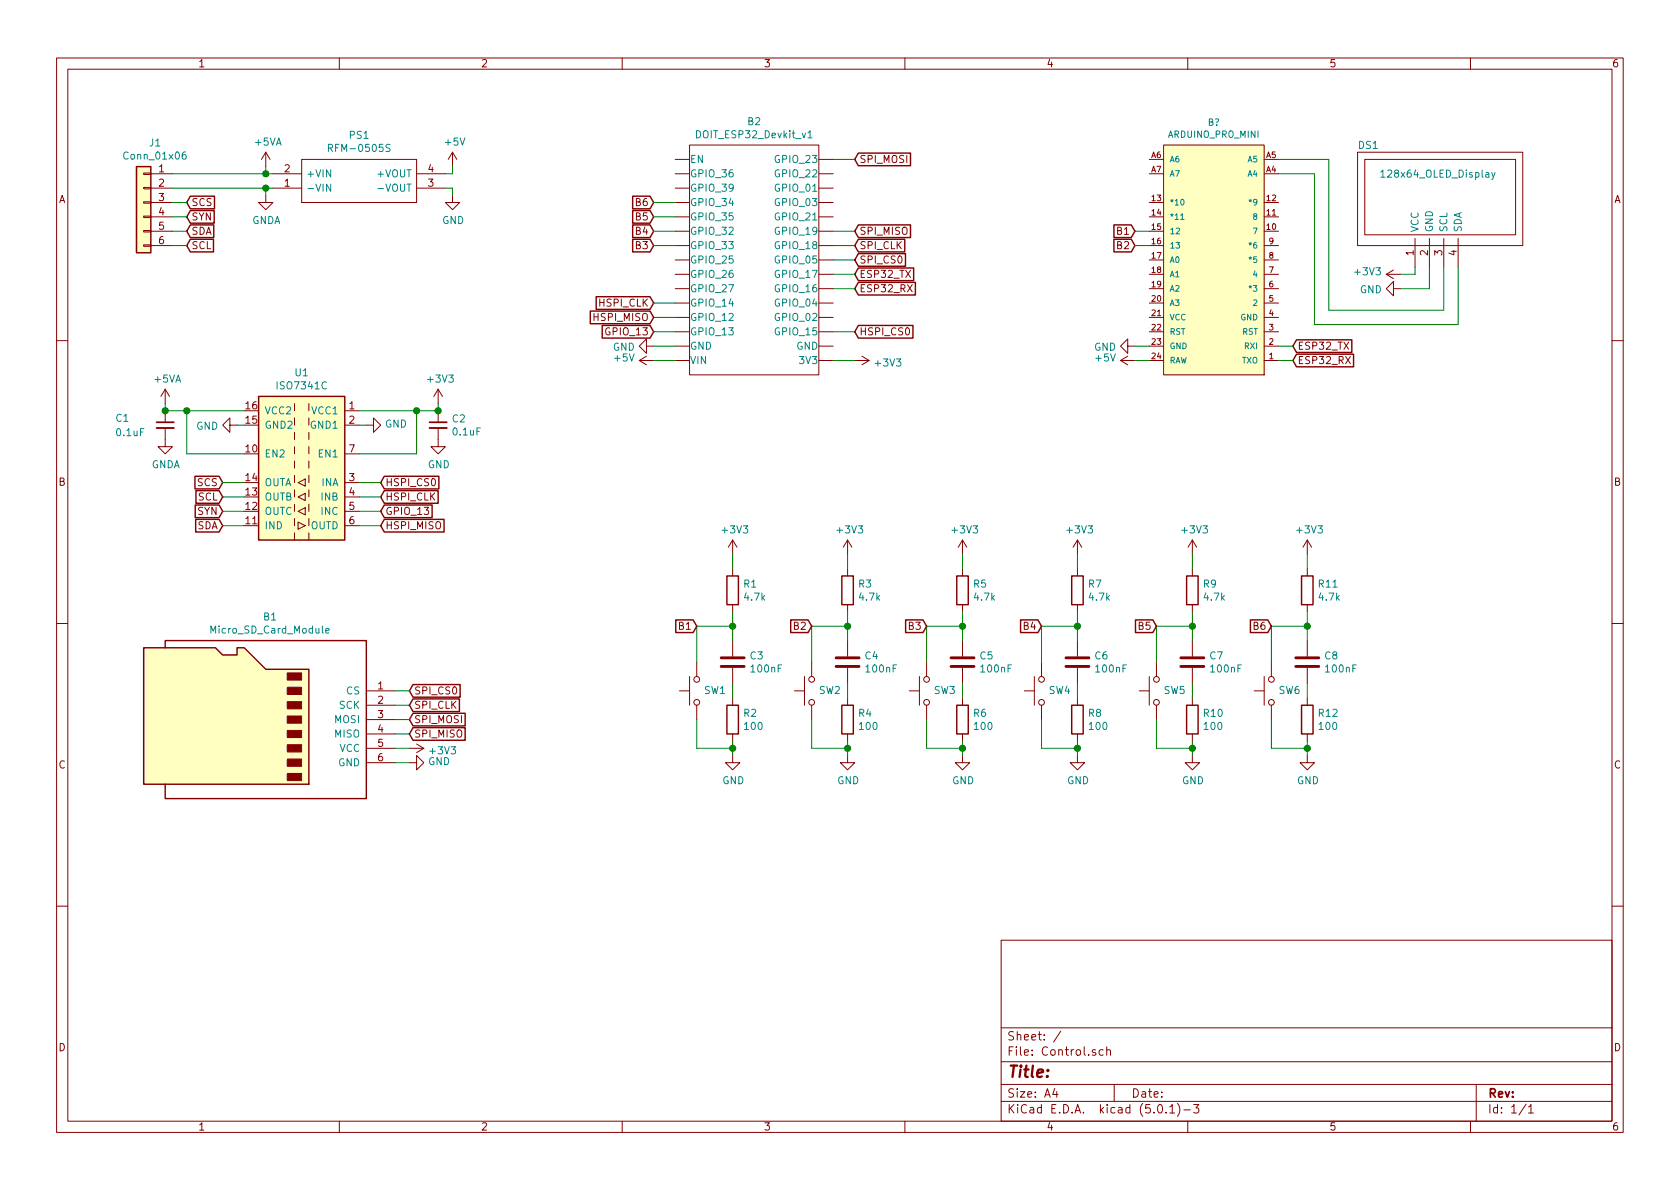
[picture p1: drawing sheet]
EESchema Schematic File Version 4
LIBS:Control-cache
EELAYER 26 0
EELAYER END
$Descr A4 11693 8268
encoding utf-8
Sheet 1 1
Title ""
Date ""
Rev ""
Comp ""
Comment1 ""
Comment2 ""
Comment3 ""
Comment4 ""
$EndDescr
$Comp
L Connector_Generic:Conn_01x06 J1
U 1 1
P 1000 1400
F 0 "J1" H 920 1817 50  0000 C CNN
F 1 "Conn_01x06" H 920 1726 50  0000 C CNN
F 2 "" H 1000 1400 50  0001 C CNN
F 3 "~" H 1000 1400 50  0001 C CNN
	1    1000 1400
	-1   0    0    -1  
$EndComp
Text GLabel 1300 1500 2    50   Input ~ 0
SYN
Text GLabel 1300 1700 2    50   Input ~ 0
SCL
Text GLabel 1300 1600 2    50   Input ~ 0
SDA
Text GLabel 1300 1400 2    50   Input ~ 0
SCS
Wire Wire Line
	1200 1400 1300 1400
Wire Wire Line
	1200 1500 1300 1500
Wire Wire Line
	1300 1600 1200 1600
Wire Wire Line
	1300 1700 1200 1700
$Comp
L MCU_Module_Custom:DOIT_ESP32_Devkit_v1 B2
U 1 1
P 4950 1300
F 0 "B2" H 5250 1765 50  0000 C CNN
F 1 "DOIT_ESP32_Devkit_v1" H 5250 1674 50  0000 C CNN
F 2 "" H 4950 1300 50  0001 C CNN
F 3 "" H 4950 1300 50  0001 C CNN
F 4 "https://raw.githubusercontent.com/playelek/pinout-doit-32devkitv1/master/pinoutDOIT32devkitv1.png" H 4950 1300 50  0001 C CNN "Pinout"
	1    4950 1300
	1    0    0    -1  
$EndComp
Wire Wire Line
	4700 2200 4550 2200
Text GLabel 4550 2200 0    50   Input ~ 0
HSPI_MISO
Text GLabel 4550 2100 0    50   Input ~ 0
HSPI_CLK
Wire Wire Line
	4700 2100 4550 2100
Text GLabel 5950 2300 2    50   Input ~ 0
HSPI_CS0
Wire Wire Line
	5800 2300 5950 2300
$Comp
L power:+5V #PWR014
U 1 1
P 4550 2500
F 0 "#PWR014" H 4550 2350 50  0001 C CNN
F 1 "+5V" V 4565 2628 50  0000 L CNN
F 2 "" H 4550 2500 50  0001 C CNN
F 3 "" H 4550 2500 50  0001 C CNN
	1    4550 2500
	0    -1   -1   0   
$EndComp
$Comp
L power:GND #PWR013
U 1 1
P 4550 2400
F 0 "#PWR013" H 4550 2150 50  0001 C CNN
F 1 "GND" V 4555 2272 50  0000 R CNN
F 2 "" H 4550 2400 50  0001 C CNN
F 3 "" H 4550 2400 50  0001 C CNN
	1    4550 2400
	0    1    1    0   
$EndComp
Wire Wire Line
	4550 2400 4700 2400
Wire Wire Line
	4550 2500 4700 2500
Text GLabel 4550 2300 0    50   Input ~ 0
GPIO_13
Wire Wire Line
	4700 2300 4550 2300
$Comp
L Isolator:ISO7341C U1
U 1 1
P 2100 3250
F 0 "U1" H 2100 3917 50  0000 C CNN
F 1 "ISO7341C" H 2100 3826 50  0000 C CNN
F 2 "Package_SO:SOIC-16W_7.5x10.3mm_P1.27mm" H 2100 2700 50  0001 C CIN
F 3 "http://www.ti.com/general/docs/lit/getliterature.tsp?genericPartNumber=iso7341c&fileType=pdf" H 2100 3650 50  0001 C CNN
	1    2100 3250
	-1   0    0    -1  
$EndComp
$Comp
L power:+3V3 #PWR09
U 1 1
P 3050 2800
F 0 "#PWR09" H 3050 2650 50  0001 C CNN
F 1 "+3V3" H 3065 2973 50  0000 C CNN
F 2 "" H 3050 2800 50  0001 C CNN
F 3 "" H 3050 2800 50  0001 C CNN
	1    3050 2800
	1    0    0    -1  
$EndComp
$Comp
L power:GND #PWR03
U 1 1
P 1650 2950
F 0 "#PWR03" H 1650 2700 50  0001 C CNN
F 1 "GND" V 1655 2822 50  0000 R CNN
F 2 "" H 1650 2950 50  0001 C CNN
F 3 "" H 1650 2950 50  0001 C CNN
	1    1650 2950
	0    1    1    0   
$EndComp
$Comp
L power:GND #PWR06
U 1 1
P 2550 2950
F 0 "#PWR06" H 2550 2700 50  0001 C CNN
F 1 "GND" V 2555 2822 50  0000 R CNN
F 2 "" H 2550 2950 50  0001 C CNN
F 3 "" H 2550 2950 50  0001 C CNN
	1    2550 2950
	0    -1   -1   0   
$EndComp
Wire Wire Line
	2500 2950 2550 2950
Wire Wire Line
	3050 2850 3050 2800
Wire Wire Line
	2500 2850 2900 2850
$Comp
L Device:C_Small C2
U 1 1
P 3050 2950
F 0 "C2" H 3142 2996 50  0000 L CNN
F 1 "0.1uF" H 3142 2905 50  0000 L CNN
F 2 "" H 3050 2950 50  0001 C CNN
F 3 "~" H 3050 2950 50  0001 C CNN
	1    3050 2950
	1    0    0    -1  
$EndComp
Wire Wire Line
	2900 2850 2900 3150
Wire Wire Line
	2500 3150 2900 3150
$Comp
L power:GND #PWR010
U 1 1
P 3050 3050
F 0 "#PWR010" H 3050 2800 50  0001 C CNN
F 1 "GND" H 3055 2877 50  0000 C CNN
F 2 "" H 3050 3050 50  0001 C CNN
F 3 "" H 3050 3050 50  0001 C CNN
	1    3050 3050
	1    0    0    -1  
$EndComp
Wire Wire Line
	1650 2950 1700 2950
$Comp
L Device:C_Small C1
U 1 1
P 1150 2950
F 0 "C1" H 800 3000 50  0000 L CNN
F 1 "0.1uF" H 800 2900 50  0000 L CNN
F 2 "" H 1150 2950 50  0001 C CNN
F 3 "~" H 1150 2950 50  0001 C CNN
	1    1150 2950
	1    0    0    -1  
$EndComp
Wire Wire Line
	1150 2850 1300 2850
Wire Wire Line
	1150 2850 1150 2800
Connection ~ 1150 2850
Wire Wire Line
	1300 2850 1300 3150
Wire Wire Line
	1300 3150 1700 3150
Connection ~ 1300 2850
Wire Wire Line
	1300 2850 1700 2850
Wire Wire Line
	2900 2850 3050 2850
Connection ~ 2900 2850
Connection ~ 3050 2850
Text GLabel 2650 3350 2    50   Input ~ 0
HSPI_CS0
Text GLabel 2650 3450 2    50   Input ~ 0
HSPI_CLK
Text GLabel 2650 3550 2    50   Input ~ 0
GPIO_13
Text GLabel 1550 3350 0    50   Input ~ 0
SCS
Text GLabel 1550 3450 0    50   Input ~ 0
SCL
Text GLabel 1550 3550 0    50   Input ~ 0
SYN
Text GLabel 2650 3650 2    50   Input ~ 0
HSPI_MISO
Text GLabel 1550 3650 0    50   Input ~ 0
SDA
Wire Wire Line
	2650 3350 2500 3350
Wire Wire Line
	1700 3350 1550 3350
Wire Wire Line
	2650 3450 2500 3450
Wire Wire Line
	1700 3450 1550 3450
Wire Wire Line
	2650 3550 2500 3550
Wire Wire Line
	1700 3550 1550 3550
Wire Wire Line
	2650 3650 2500 3650
Wire Wire Line
	1700 3650 1550 3650
$Comp
L RFM-0505S:RFM-0505S PS1
U 1 1
P 1900 1300
F 0 "PS1" H 2500 935 50  0000 C CNN
F 1 "RFM-0505S" H 2500 1026 50  0000 C CNN
F 2 "RFM0505S" H 2950 1400 50  0001 L CNN
F 3 "https://www.recom-power.com/pdf/Econoline/RFM.pdf" H 2950 1300 50  0001 L CNN
F 4 "RECOM POWER - RFM-0505S - DC-DC CONVERTER, 5V, 0.2A" H 2950 1200 50  0001 L CNN "Description"
F 5 "10" H 2950 1100 50  0001 L CNN "Height"
F 6 "RECOM Power" H 2950 1000 50  0001 L CNN "Manufacturer_Name"
F 7 "RFM-0505S" H 2950 900 50  0001 L CNN "Manufacturer_Part_Number"
F 8 "" H 2950 800 50  0001 L CNN "RS Part Number"
F 9 "" H 2950 700 50  0001 L CNN "RS Price/Stock"
F 10 "RFM-0505S" H 2950 600 50  0001 L CNN "Arrow Part Number"
F 11 "https://www.arrow.com/en/products/rfm-0505s/recom-power" H 2950 500 50  0001 L CNN "Arrow Price/Stock"
	1    1900 1300
	1    0    0    1   
$EndComp
$Comp
L power:GNDA #PWR05
U 1 1
P 1850 1350
F 0 "#PWR05" H 1850 1100 50  0001 C CNN
F 1 "GNDA" H 1855 1177 50  0000 C CNN
F 2 "" H 1850 1350 50  0001 C CNN
F 3 "" H 1850 1350 50  0001 C CNN
	1    1850 1350
	1    0    0    -1  
$EndComp
Wire Wire Line
	1850 1150 1850 1200
Wire Wire Line
	1850 1200 1900 1200
Wire Wire Line
	1850 1350 1850 1300
Wire Wire Line
	1850 1300 1900 1300
Wire Wire Line
	1200 1200 1850 1200
Connection ~ 1850 1200
Wire Wire Line
	1200 1300 1850 1300
Connection ~ 1850 1300
$Comp
L power:+5VA #PWR04
U 1 1
P 1850 1150
F 0 "#PWR04" H 1850 1000 50  0001 C CNN
F 1 "+5VA" H 1865 1323 50  0000 C CNN
F 2 "" H 1850 1150 50  0001 C CNN
F 3 "" H 1850 1150 50  0001 C CNN
	1    1850 1150
	1    0    0    -1  
$EndComp
$Comp
L power:+5VA #PWR01
U 1 1
P 1150 2800
F 0 "#PWR01" H 1150 2650 50  0001 C CNN
F 1 "+5VA" H 1165 2973 50  0000 C CNN
F 2 "" H 1150 2800 50  0001 C CNN
F 3 "" H 1150 2800 50  0001 C CNN
	1    1150 2800
	1    0    0    -1  
$EndComp
$Comp
L power:+5V #PWR011
U 1 1
P 3150 1150
F 0 "#PWR011" H 3150 1000 50  0001 C CNN
F 1 "+5V" H 3165 1323 50  0000 C CNN
F 2 "" H 3150 1150 50  0001 C CNN
F 3 "" H 3150 1150 50  0001 C CNN
	1    3150 1150
	1    0    0    -1  
$EndComp
$Comp
L power:GND #PWR012
U 1 1
P 3150 1350
F 0 "#PWR012" H 3150 1100 50  0001 C CNN
F 1 "GND" H 3155 1177 50  0000 C CNN
F 2 "" H 3150 1350 50  0001 C CNN
F 3 "" H 3150 1350 50  0001 C CNN
	1    3150 1350
	1    0    0    -1  
$EndComp
Wire Wire Line
	3100 1300 3150 1300
Wire Wire Line
	3150 1300 3150 1350
Wire Wire Line
	3100 1200 3150 1200
Wire Wire Line
	3150 1200 3150 1150
$Comp
L power:GNDA #PWR02
U 1 1
P 1150 3050
F 0 "#PWR02" H 1150 2800 50  0001 C CNN
F 1 "GNDA" H 1155 2877 50  0000 C CNN
F 2 "" H 1150 3050 50  0001 C CNN
F 3 "" H 1150 3050 50  0001 C CNN
	1    1150 3050
	1    0    0    -1  
$EndComp
$Comp
L Arduino_Module_Custom:128x64_OLED_Display DS1
U 1 1
P 10000 1400
F 0 "DS1" H 9450 1800 50  0000 L CNN
F 1 "128x64_OLED_Display" H 9600 1600 50  0000 L CNN
F 2 "" H 10600 2000 50  0001 C CNN
F 3 "https://thaieasyelec.com/products/display/lcd-oled/128x64-oled-display-white-detail.html" H 10600 2000 50  0001 C CNN
F 4 "https://thaieasyelec.com/products/display/lcd-oled/128x64-oled-display-white-detail.html" H 10000 1400 50  0001 C CNN "Thaieasyelec page"
F 5 "EDPM046" H 10000 1400 50  0001 C CNN "Thaieasyelec PN"
	1    10000 1400
	1    0    0    -1  
$EndComp
Text GLabel 5950 2000 2    50   Input ~ 0
ESP32_RX
Text GLabel 5950 1900 2    50   Input ~ 0
ESP32_TX
Wire Wire Line
	5800 1900 5950 1900
Wire Wire Line
	5800 2000 5950 2000
$Comp
L power:+3V3 #PWR019
U 1 1
P 5950 2500
F 0 "#PWR019" H 5950 2350 50  0001 C CNN
F 1 "+3V3" V 5965 2628 50  0000 L CNN
F 2 "" H 5950 2500 50  0001 C CNN
F 3 "" H 5950 2500 50  0001 C CNN
	1    5950 2500
	0    1    1    0   
$EndComp
Wire Wire Line
	5800 2500 5950 2500
$Comp
L Arduino_Module_Custom:Micro_SD_Card_Module B1
U 1 1
P 1850 5000
F 0 "B1" H 1820 5717 50  0000 C CNN
F 1 "Micro_SD_Card_Module" H 1820 5626 50  0000 C CNN
F 2 "" H 2250 5700 50  0001 C CNN
F 3 "" H 2250 5700 50  0001 C CNN
F 4 "https://www.arduinoall.com/product/557/%E0%B9%82%E0%B8%A1%E0%B8%94%E0%B8%B9%E0%B8%A5-micro-sd-card-micro-sd-card-module-microsd-card-adapter-catalex" H 1850 5000 50  0001 C CNN "Buy"
	1    1850 5000
	-1   0    0    -1  
$EndComp
$Comp
L power:+3V3 #PWR07
U 1 1
P 2850 5200
F 0 "#PWR07" H 2850 5050 50  0001 C CNN
F 1 "+3V3" V 2865 5328 50  0000 L CNN
F 2 "" H 2850 5200 50  0001 C CNN
F 3 "" H 2850 5200 50  0001 C CNN
	1    2850 5200
	0    1    1    0   
$EndComp
$Comp
L power:GND #PWR08
U 1 1
P 2850 5300
F 0 "#PWR08" H 2850 5050 50  0001 C CNN
F 1 "GND" V 2855 5172 50  0000 R CNN
F 2 "" H 2850 5300 50  0001 C CNN
F 3 "" H 2850 5300 50  0001 C CNN
	1    2850 5300
	0    -1   -1   0   
$EndComp
Wire Wire Line
	2750 5300 2850 5300
Wire Wire Line
	2750 5200 2850 5200
Wire Wire Line
	2750 5100 2850 5100
Wire Wire Line
	2750 4900 2850 4900
Wire Wire Line
	5800 1800 5950 1800
Text GLabel 5950 1800 2    50   Input ~ 0
SPI_CS0
Text GLabel 5950 1700 2    50   Input ~ 0
SPI_CLK
Wire Wire Line
	5950 1700 5800 1700
Text GLabel 5950 1600 2    50   Input ~ 0
SPI_MISO
Wire Wire Line
	5950 1600 5800 1600
Text GLabel 5950 1100 2    50   Input ~ 0
SPI_MOSI
Wire Wire Line
	5950 1100 5800 1100
Text GLabel 2850 5100 2    50   Input ~ 0
SPI_MISO
Text GLabel 2850 5000 2    50   Input ~ 0
SPI_MOSI
Wire Wire Line
	2850 5000 2750 5000
Text GLabel 2850 4900 2    50   Input ~ 0
SPI_CLK
Text GLabel 2850 4800 2    50   Input ~ 0
SPI_CS0
Wire Wire Line
	2750 4800 2850 4800
$Comp
L Device:C C3
U 1 1
P 5100 4600
F 0 "C3" H 5215 4646 50  0000 L CNN
F 1 "100nF" H 5215 4555 50  0000 L CNN
F 2 "" H 5138 4450 50  0001 C CNN
F 3 "~" H 5100 4600 50  0001 C CNN
	1    5100 4600
	1    0    0    -1  
$EndComp
$Comp
L Device:R R2
U 1 1
P 5100 5000
F 0 "R2" H 5170 5046 50  0000 L CNN
F 1 "100" H 5170 4955 50  0000 L CNN
F 2 "" V 5030 5000 50  0001 C CNN
F 3 "~" H 5100 5000 50  0001 C CNN
	1    5100 5000
	1    0    0    -1  
$EndComp
$Comp
L Device:R R1
U 1 1
P 5100 4100
F 0 "R1" H 5170 4146 50  0000 L CNN
F 1 "4.7k" H 5170 4055 50  0000 L CNN
F 2 "" V 5030 4100 50  0001 C CNN
F 3 "~" H 5100 4100 50  0001 C CNN
	1    5100 4100
	1    0    0    -1  
$EndComp
$Comp
L Switch:SW_Push SW1
U 1 1
P 4850 4800
F 0 "SW1" V 4850 4752 50  0000 R CNN
F 1 "SW_Push" V 4805 4752 50  0001 R CNN
F 2 "" H 4850 5000 50  0001 C CNN
F 3 "" H 4850 5000 50  0001 C CNN
	1    4850 4800
	0    -1   -1   0   
$EndComp
Wire Wire Line
	5100 4350 5100 4450
Wire Wire Line
	5100 4350 5100 4250
Connection ~ 5100 4350
Wire Wire Line
	5100 4750 5100 4850
$Comp
L power:+3V3 #PWR015
U 1 1
P 5100 3850
F 0 "#PWR015" H 5100 3700 50  0001 C CNN
F 1 "+3V3" H 5115 4023 50  0000 C CNN
F 2 "" H 5100 3850 50  0001 C CNN
F 3 "" H 5100 3850 50  0001 C CNN
	1    5100 3850
	1    0    0    -1  
$EndComp
Wire Wire Line
	5100 3850 5100 3950
$Comp
L power:GND #PWR016
U 1 1
P 5100 5250
F 0 "#PWR016" H 5100 5000 50  0001 C CNN
F 1 "GND" H 5105 5077 50  0000 C CNN
F 2 "" H 5100 5250 50  0001 C CNN
F 3 "" H 5100 5250 50  0001 C CNN
	1    5100 5250
	1    0    0    -1  
$EndComp
Wire Wire Line
	5100 5150 5100 5200
Wire Wire Line
	5100 5200 4850 5200
Connection ~ 5100 5200
Wire Wire Line
	5100 5200 5100 5250
Wire Wire Line
	4850 4600 4850 4350
Wire Wire Line
	4850 4350 5100 4350
Wire Wire Line
	4850 5000 4850 5200
$Comp
L Device:C C4
U 1 1
P 5900 4600
F 0 "C4" H 6015 4646 50  0000 L CNN
F 1 "100nF" H 6015 4555 50  0000 L CNN
F 2 "" H 5938 4450 50  0001 C CNN
F 3 "~" H 5900 4600 50  0001 C CNN
	1    5900 4600
	1    0    0    -1  
$EndComp
$Comp
L Device:R R4
U 1 1
P 5900 5000
F 0 "R4" H 5970 5046 50  0000 L CNN
F 1 "100" H 5970 4955 50  0000 L CNN
F 2 "" V 5830 5000 50  0001 C CNN
F 3 "~" H 5900 5000 50  0001 C CNN
	1    5900 5000
	1    0    0    -1  
$EndComp
$Comp
L Device:R R3
U 1 1
P 5900 4100
F 0 "R3" H 5970 4146 50  0000 L CNN
F 1 "4.7k" H 5970 4055 50  0000 L CNN
F 2 "" V 5830 4100 50  0001 C CNN
F 3 "~" H 5900 4100 50  0001 C CNN
	1    5900 4100
	1    0    0    -1  
$EndComp
$Comp
L Switch:SW_Push SW2
U 1 1
P 5650 4800
F 0 "SW2" V 5650 4752 50  0000 R CNN
F 1 "SW_Push" V 5605 4752 50  0001 R CNN
F 2 "" H 5650 5000 50  0001 C CNN
F 3 "" H 5650 5000 50  0001 C CNN
	1    5650 4800
	0    -1   -1   0   
$EndComp
Wire Wire Line
	5900 4350 5900 4450
Wire Wire Line
	5900 4350 5900 4250
Connection ~ 5900 4350
Wire Wire Line
	5900 4750 5900 4850
$Comp
L power:+3V3 #PWR017
U 1 1
P 5900 3850
F 0 "#PWR017" H 5900 3700 50  0001 C CNN
F 1 "+3V3" H 5915 4023 50  0000 C CNN
F 2 "" H 5900 3850 50  0001 C CNN
F 3 "" H 5900 3850 50  0001 C CNN
	1    5900 3850
	1    0    0    -1  
$EndComp
Wire Wire Line
	5900 3850 5900 3950
$Comp
L power:GND #PWR018
U 1 1
P 5900 5250
F 0 "#PWR018" H 5900 5000 50  0001 C CNN
F 1 "GND" H 5905 5077 50  0000 C CNN
F 2 "" H 5900 5250 50  0001 C CNN
F 3 "" H 5900 5250 50  0001 C CNN
	1    5900 5250
	1    0    0    -1  
$EndComp
Wire Wire Line
	5900 5150 5900 5200
Wire Wire Line
	5900 5200 5650 5200
Connection ~ 5900 5200
Wire Wire Line
	5900 5200 5900 5250
Wire Wire Line
	5650 4600 5650 4350
Wire Wire Line
	5650 4350 5900 4350
Wire Wire Line
	5650 5000 5650 5200
Text GLabel 4850 4350 0    50   Input ~ 0
B1
Text GLabel 5650 4350 0    50   Input ~ 0
B2
$Comp
L Device:C C5
U 1 1
P 6700 4600
F 0 "C5" H 6815 4646 50  0000 L CNN
F 1 "100nF" H 6815 4555 50  0000 L CNN
F 2 "" H 6738 4450 50  0001 C CNN
F 3 "~" H 6700 4600 50  0001 C CNN
	1    6700 4600
	1    0    0    -1  
$EndComp
$Comp
L Device:R R6
U 1 1
P 6700 5000
F 0 "R6" H 6770 5046 50  0000 L CNN
F 1 "100" H 6770 4955 50  0000 L CNN
F 2 "" V 6630 5000 50  0001 C CNN
F 3 "~" H 6700 5000 50  0001 C CNN
	1    6700 5000
	1    0    0    -1  
$EndComp
$Comp
L Device:R R5
U 1 1
P 6700 4100
F 0 "R5" H 6770 4146 50  0000 L CNN
F 1 "4.7k" H 6770 4055 50  0000 L CNN
F 2 "" V 6630 4100 50  0001 C CNN
F 3 "~" H 6700 4100 50  0001 C CNN
	1    6700 4100
	1    0    0    -1  
$EndComp
$Comp
L Switch:SW_Push SW3
U 1 1
P 6450 4800
F 0 "SW3" V 6450 4752 50  0000 R CNN
F 1 "SW_Push" V 6405 4752 50  0001 R CNN
F 2 "" H 6450 5000 50  0001 C CNN
F 3 "" H 6450 5000 50  0001 C CNN
	1    6450 4800
	0    -1   -1   0   
$EndComp
Wire Wire Line
	6700 4350 6700 4450
Wire Wire Line
	6700 4350 6700 4250
Connection ~ 6700 4350
Wire Wire Line
	6700 4750 6700 4850
$Comp
L power:+3V3 #PWR020
U 1 1
P 6700 3850
F 0 "#PWR020" H 6700 3700 50  0001 C CNN
F 1 "+3V3" H 6715 4023 50  0000 C CNN
F 2 "" H 6700 3850 50  0001 C CNN
F 3 "" H 6700 3850 50  0001 C CNN
	1    6700 3850
	1    0    0    -1  
$EndComp
Wire Wire Line
	6700 3850 6700 3950
$Comp
L power:GND #PWR021
U 1 1
P 6700 5250
F 0 "#PWR021" H 6700 5000 50  0001 C CNN
F 1 "GND" H 6705 5077 50  0000 C CNN
F 2 "" H 6700 5250 50  0001 C CNN
F 3 "" H 6700 5250 50  0001 C CNN
	1    6700 5250
	1    0    0    -1  
$EndComp
Wire Wire Line
	6700 5150 6700 5200
Wire Wire Line
	6700 5200 6450 5200
Connection ~ 6700 5200
Wire Wire Line
	6700 5200 6700 5250
Wire Wire Line
	6450 4600 6450 4350
Wire Wire Line
	6450 4350 6700 4350
Wire Wire Line
	6450 5000 6450 5200
Text GLabel 6450 4350 0    50   Input ~ 0
B3
$Comp
L Device:C C6
U 1 1
P 7500 4600
F 0 "C6" H 7615 4646 50  0000 L CNN
F 1 "100nF" H 7615 4555 50  0000 L CNN
F 2 "" H 7538 4450 50  0001 C CNN
F 3 "~" H 7500 4600 50  0001 C CNN
	1    7500 4600
	1    0    0    -1  
$EndComp
$Comp
L Device:R R8
U 1 1
P 7500 5000
F 0 "R8" H 7570 5046 50  0000 L CNN
F 1 "100" H 7570 4955 50  0000 L CNN
F 2 "" V 7430 5000 50  0001 C CNN
F 3 "~" H 7500 5000 50  0001 C CNN
	1    7500 5000
	1    0    0    -1  
$EndComp
$Comp
L Device:R R7
U 1 1
P 7500 4100
F 0 "R7" H 7570 4146 50  0000 L CNN
F 1 "4.7k" H 7570 4055 50  0000 L CNN
F 2 "" V 7430 4100 50  0001 C CNN
F 3 "~" H 7500 4100 50  0001 C CNN
	1    7500 4100
	1    0    0    -1  
$EndComp
$Comp
L Switch:SW_Push SW4
U 1 1
P 7250 4800
F 0 "SW4" V 7250 4752 50  0000 R CNN
F 1 "SW_Push" V 7205 4752 50  0001 R CNN
F 2 "" H 7250 5000 50  0001 C CNN
F 3 "" H 7250 5000 50  0001 C CNN
	1    7250 4800
	0    -1   -1   0   
$EndComp
Wire Wire Line
	7500 4350 7500 4450
Wire Wire Line
	7500 4350 7500 4250
Connection ~ 7500 4350
Wire Wire Line
	7500 4750 7500 4850
$Comp
L power:+3V3 #PWR022
U 1 1
P 7500 3850
F 0 "#PWR022" H 7500 3700 50  0001 C CNN
F 1 "+3V3" H 7515 4023 50  0000 C CNN
F 2 "" H 7500 3850 50  0001 C CNN
F 3 "" H 7500 3850 50  0001 C CNN
	1    7500 3850
	1    0    0    -1  
$EndComp
Wire Wire Line
	7500 3850 7500 3950
$Comp
L power:GND #PWR023
U 1 1
P 7500 5250
F 0 "#PWR023" H 7500 5000 50  0001 C CNN
F 1 "GND" H 7505 5077 50  0000 C CNN
F 2 "" H 7500 5250 50  0001 C CNN
F 3 "" H 7500 5250 50  0001 C CNN
	1    7500 5250
	1    0    0    -1  
$EndComp
Wire Wire Line
	7500 5150 7500 5200
Wire Wire Line
	7500 5200 7250 5200
Connection ~ 7500 5200
Wire Wire Line
	7500 5200 7500 5250
Wire Wire Line
	7250 4600 7250 4350
Wire Wire Line
	7250 4350 7500 4350
Wire Wire Line
	7250 5000 7250 5200
Text GLabel 7250 4350 0    50   Input ~ 0
B4
$Comp
L Device:C C7
U 1 1
P 8300 4600
F 0 "C7" H 8415 4646 50  0000 L CNN
F 1 "100nF" H 8415 4555 50  0000 L CNN
F 2 "" H 8338 4450 50  0001 C CNN
F 3 "~" H 8300 4600 50  0001 C CNN
	1    8300 4600
	1    0    0    -1  
$EndComp
$Comp
L Device:R R10
U 1 1
P 8300 5000
F 0 "R10" H 8370 5046 50  0000 L CNN
F 1 "100" H 8370 4955 50  0000 L CNN
F 2 "" V 8230 5000 50  0001 C CNN
F 3 "~" H 8300 5000 50  0001 C CNN
	1    8300 5000
	1    0    0    -1  
$EndComp
$Comp
L Device:R R9
U 1 1
P 8300 4100
F 0 "R9" H 8370 4146 50  0000 L CNN
F 1 "4.7k" H 8370 4055 50  0000 L CNN
F 2 "" V 8230 4100 50  0001 C CNN
F 3 "~" H 8300 4100 50  0001 C CNN
	1    8300 4100
	1    0    0    -1  
$EndComp
$Comp
L Switch:SW_Push SW5
U 1 1
P 8050 4800
F 0 "SW5" V 8050 4752 50  0000 R CNN
F 1 "SW_Push" V 8005 4752 50  0001 R CNN
F 2 "" H 8050 5000 50  0001 C CNN
F 3 "" H 8050 5000 50  0001 C CNN
	1    8050 4800
	0    -1   -1   0   
$EndComp
Wire Wire Line
	8300 4350 8300 4450
Wire Wire Line
	8300 4350 8300 4250
Connection ~ 8300 4350
Wire Wire Line
	8300 4750 8300 4850
$Comp
L power:+3V3 #PWR024
U 1 1
P 8300 3850
F 0 "#PWR024" H 8300 3700 50  0001 C CNN
F 1 "+3V3" H 8315 4023 50  0000 C CNN
F 2 "" H 8300 3850 50  0001 C CNN
F 3 "" H 8300 3850 50  0001 C CNN
	1    8300 3850
	1    0    0    -1  
$EndComp
Wire Wire Line
	8300 3850 8300 3950
$Comp
L power:GND #PWR025
U 1 1
P 8300 5250
F 0 "#PWR025" H 8300 5000 50  0001 C CNN
F 1 "GND" H 8305 5077 50  0000 C CNN
F 2 "" H 8300 5250 50  0001 C CNN
F 3 "" H 8300 5250 50  0001 C CNN
	1    8300 5250
	1    0    0    -1  
$EndComp
Wire Wire Line
	8300 5150 8300 5200
Wire Wire Line
	8300 5200 8050 5200
Connection ~ 8300 5200
Wire Wire Line
	8300 5200 8300 5250
Wire Wire Line
	8050 4600 8050 4350
Wire Wire Line
	8050 4350 8300 4350
Wire Wire Line
	8050 5000 8050 5200
Text GLabel 8050 4350 0    50   Input ~ 0
B5
$Comp
L Device:C C8
U 1 1
P 9100 4600
F 0 "C8" H 9215 4646 50  0000 L CNN
F 1 "100nF" H 9215 4555 50  0000 L CNN
F 2 "" H 9138 4450 50  0001 C CNN
F 3 "~" H 9100 4600 50  0001 C CNN
	1    9100 4600
	1    0    0    -1  
$EndComp
$Comp
L Device:R R12
U 1 1
P 9100 5000
F 0 "R12" H 9170 5046 50  0000 L CNN
F 1 "100" H 9170 4955 50  0000 L CNN
F 2 "" V 9030 5000 50  0001 C CNN
F 3 "~" H 9100 5000 50  0001 C CNN
	1    9100 5000
	1    0    0    -1  
$EndComp
$Comp
L Device:R R11
U 1 1
P 9100 4100
F 0 "R11" H 9170 4146 50  0000 L CNN
F 1 "4.7k" H 9170 4055 50  0000 L CNN
F 2 "" V 9030 4100 50  0001 C CNN
F 3 "~" H 9100 4100 50  0001 C CNN
	1    9100 4100
	1    0    0    -1  
$EndComp
$Comp
L Switch:SW_Push SW6
U 1 1
P 8850 4800
F 0 "SW6" V 8850 4752 50  0000 R CNN
F 1 "SW_Push" V 8805 4752 50  0001 R CNN
F 2 "" H 8850 5000 50  0001 C CNN
F 3 "" H 8850 5000 50  0001 C CNN
	1    8850 4800
	0    -1   -1   0   
$EndComp
Wire Wire Line
	9100 4350 9100 4450
Wire Wire Line
	9100 4350 9100 4250
Connection ~ 9100 4350
Wire Wire Line
	9100 4750 9100 4850
$Comp
L power:+3V3 #PWR026
U 1 1
P 9100 3850
F 0 "#PWR026" H 9100 3700 50  0001 C CNN
F 1 "+3V3" H 9115 4023 50  0000 C CNN
F 2 "" H 9100 3850 50  0001 C CNN
F 3 "" H 9100 3850 50  0001 C CNN
	1    9100 3850
	1    0    0    -1  
$EndComp
Wire Wire Line
	9100 3850 9100 3950
$Comp
L power:GND #PWR027
U 1 1
P 9100 5250
F 0 "#PWR027" H 9100 5000 50  0001 C CNN
F 1 "GND" H 9105 5077 50  0000 C CNN
F 2 "" H 9100 5250 50  0001 C CNN
F 3 "" H 9100 5250 50  0001 C CNN
	1    9100 5250
	1    0    0    -1  
$EndComp
Wire Wire Line
	9100 5150 9100 5200
Wire Wire Line
	9100 5200 8850 5200
Connection ~ 9100 5200
Wire Wire Line
	9100 5200 9100 5250
Wire Wire Line
	8850 4600 8850 4350
Wire Wire Line
	8850 4350 9100 4350
Wire Wire Line
	8850 5000 8850 5200
Text GLabel 8850 4350 0    50   Input ~ 0
B6
Text GLabel 4550 1700 0    50   Input ~ 0
B3
Text GLabel 4550 1600 0    50   Input ~ 0
B4
Text GLabel 4550 1500 0    50   Input ~ 0
B5
Text GLabel 4550 1400 0    50   Input ~ 0
B6
Wire Wire Line
	4550 1700 4700 1700
Wire Wire Line
	4550 1600 4700 1600
Wire Wire Line
	4550 1500 4700 1500
Wire Wire Line
	4550 1400 4700 1400
$Comp
L power:+3V3 #PWR028
U 1 1
P 9750 1900
F 0 "#PWR028" H 9750 1750 50  0001 C CNN
F 1 "+3V3" V 9765 2028 50  0000 L CNN
F 2 "" H 9750 1900 50  0001 C CNN
F 3 "" H 9750 1900 50  0001 C CNN
	1    9750 1900
	0    -1   -1   0   
$EndComp
$Comp
L power:GND #PWR029
U 1 1
P 9750 2000
F 0 "#PWR029" H 9750 1750 50  0001 C CNN
F 1 "GND" V 9755 1872 50  0000 R CNN
F 2 "" H 9750 2000 50  0001 C CNN
F 3 "" H 9750 2000 50  0001 C CNN
	1    9750 2000
	0    1    1    0   
$EndComp
Wire Wire Line
	9750 1900 9850 1900
Wire Wire Line
	9850 1900 9850 1850
Wire Wire Line
	9750 2000 9950 2000
Wire Wire Line
	9950 2000 9950 1850
Wire Wire Line
	10050 1850 10050 2150
Wire Wire Line
	10150 1850 10150 2250
$Comp
L SparkFun-Boards:ARDUINO_PRO_MINI B?
U 1 1
P 8450 1800
F 0 "B?" H 8450 846 45  0000 C CNN
F 1 "ARDUINO_PRO_MINI" H 8450 930 45  0000 C CNN
F 2 "ARDUINO_PRO_MINI" H 8450 2750 20  0001 C CNN
F 3 "https://learn.sparkfun.com/tutorials/using-the-arduino-pro-mini-33v/all" H 8450 1800 50  0001 C CNN
	1    8450 1800
	-1   0    0    1   
$EndComp
Wire Wire Line
	9250 2150 9250 1100
Wire Wire Line
	9250 1100 8900 1100
Wire Wire Line
	9150 2250 9150 1200
Wire Wire Line
	9150 1200 8900 1200
Wire Wire Line
	9250 2150 10050 2150
Wire Wire Line
	9150 2250 10150 2250
Text GLabel 9000 2500 2    50   Input ~ 0
ESP32_RX
Text GLabel 9000 2400 2    50   Input ~ 0
ESP32_TX
Text GLabel 7900 1600 0    50   Input ~ 0
B1
Text GLabel 7900 1700 0    50   Input ~ 0
B2
$Comp
L power:+5V #PWR?
U 1 1
P 7900 2500
F 0 "#PWR?" H 7900 2350 50  0001 C CNN
F 1 "+5V" V 7915 2628 50  0000 L CNN
F 2 "" H 7900 2500 50  0001 C CNN
F 3 "" H 7900 2500 50  0001 C CNN
	1    7900 2500
	0    -1   -1   0   
$EndComp
$Comp
L power:GND #PWR?
U 1 1
P 7900 2400
F 0 "#PWR?" H 7900 2150 50  0001 C CNN
F 1 "GND" V 7905 2272 50  0000 R CNN
F 2 "" H 7900 2400 50  0001 C CNN
F 3 "" H 7900 2400 50  0001 C CNN
	1    7900 2400
	0    1    1    0   
$EndComp
Wire Wire Line
	8900 2400 9000 2400
Wire Wire Line
	8900 2500 9000 2500
Wire Wire Line
	7900 2500 8000 2500
Wire Wire Line
	7900 2400 8000 2400
Wire Wire Line
	7900 1700 8000 1700
Wire Wire Line
	7900 1600 8000 1600
$EndSCHEMATC
